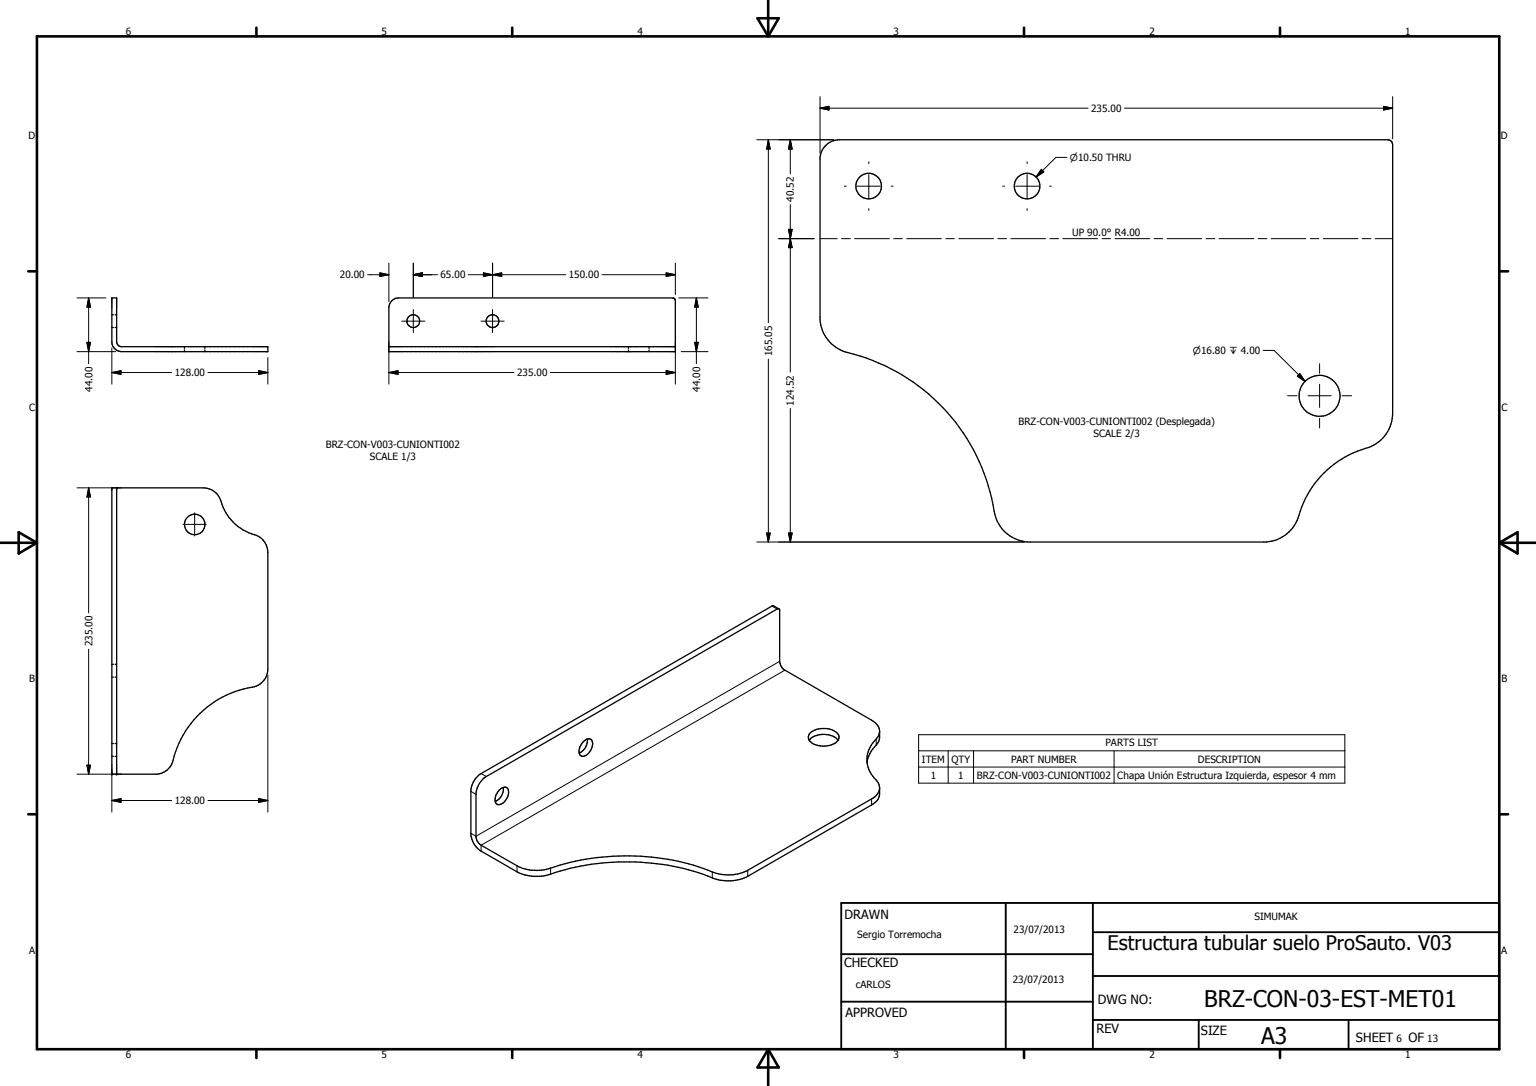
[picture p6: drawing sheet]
<svg xmlns="http://www.w3.org/2000/svg" width="420mm" height="297mm" viewBox="0 0 420 297" stroke-linecap="round" stroke-linejoin="round" font-family="sans-serif">
<g fill="none" stroke="#000" stroke-width=".35">
<path d="M225.7 40a5.3 5.3 0 0 1 3.9-1.8l150.5 .2 .6 .4 .2 .8v73.4a10.2 10.2 0 0 1-8.4 10 27.3 27.3 0 0 0-17.7 19.4 10 10 0 0 1-8.4 5.9h-65.3a10.3 10.3 0 0 1-9.5-10.2 53.8 53.8 0 0 0-41.1-42.1 10 10 0 0 1-6.2-8.5v-44.5l.4-1.6zM30.6 81.5h1.3v12l.3 .7 .6 .5 40.5 .1v1.4h-40a2.73 2.73 0 0 1-2.7-2.7zM30.6 89.6h.4M30.6 86.1h.4M31.5 89.6h.4M31.5 86.1h.4M50.4 94.8v.5M50.4 95.7v.5M56 94.8v.5M56 95.7v.5M106.4 94.8h78.3M107 82.4a2.48 2.48 0 0 1 2-.9h75.1l.3 .1 .3 .6v14h-78.3v-12l.2-1.1z"/>
<path d="M171.9 94.8v.5M171.9 95.7v.5M177.5 94.8v.5M177.5 95.7v.5M30.6 133.4h25a5.2 5.2 0 0 1 5.1 4.5 13.4 13.4 0 0 0 9.4 8.5 5.1 5.1 0 0 1 3.2 4.7v31.9a5.3 5.3 0 0 1-5.5 5.2 27 27 0 0 0-20.8 20.7 5.1 5.1 0 0 1-4 2.9h-12.4zM31.9 133.4v78.4M213 166.5l.3 .3v14.1a3 3 0 0 0 1.4 2.4l23.7 13.7a3.7 3.7 0 0 1 2.2 3M213 166.5l-.4 .1-79.6 45.8a6.2 6.2 0 0 0-2.8 4.5v12.1l.3 1 1.1 1.2 9.8 5.6a11.6 11.6 0 0 0 9.2 .6 65.4 65.4 0 0 1 45.4 1.5 12.4 12.4 0 0 0 8.5-.9l33.9-19.5a3.2 3.2 0 0 0 2.2-2.6 3.2 3.2 0 0 0-1.4-3 7.4 7.4 0 0 1 .5-10.8l.7-1 .2-1.1M213.1 166.5l-1.6-.8h-.2l-79.7 45.9a6.4 6.4 0 0 0-2.8 4.5v12.2a6.1 6.1 0 0 0 2.8 4.5l9.8 5.7a12.4 12.4 0 0 0 10.5 .1 66.7 66.7 0 0 1 44.7 2.1 12.1 12.1 0 0 0 7.9-1l33.9-19.5a3.5 3.5 0 0 0 2.2-3.1v-1.6M30.6 185.2h.4M30.6 181.7h.4M31.5 185.2h.4"/>
<path d="M31.5 181.7h.4M30.6 206.9h.4M30.6 203.4h.4M31.5 206.9h.4M31.5 203.4h.4M136.6 216.1a1.44 1.44 0 0 1 2.4-.3 3.5 3.5 0 0 1-2.7 4.3l-.4-.1a2.82 2.82 0 0 1 .4-3.6zM137.7 215.4a3.7 3.7 0 0 1-2.2 3.8M159.6 202.9a1.33 1.33 0 0 1 1.3-.8 1.33 1.33 0 0 1 1.2 1 3.6 3.6 0 0 1-2.8 3.8l-.2-.1a1.88 1.88 0 0 1-.4-2.7zM160.6 202.1a3.9 3.9 0 0 1-2.2 3.9M221.3 202.5a5.8 5.8 0 0 1 6.5-1.2l.7 .4 .8 .8M221.6 200.4a5.9 5.9 0 0 1 7.6 .4 1.8 1.8 0 0 1-1 2.6 5.7 5.7 0 0 1-6.9-1l-.2-.9zM240.6 200a4.8 4.8 0 0 1-1.9 4.9l-1.3 2.4-.2 1.3"/>
<circle cx="237.6" cy="50.9" r="3.5"/>
<circle cx="280.9" cy="50.9" r="3.5"/>
<circle cx="113.1" cy="87.8" r="1.75"/>
<circle cx="134.7" cy="87.8" r="1.75"/>
<circle cx="360.9" cy="108.3" r="5.6"/>
<circle cx="53.3" cy="143.5" r="2.81"/>
</g>
<g fill="#000">
<circle cx="30.6" cy="211.8" r=".18"/>
<circle cx="31.9" cy="211.8" r=".18"/>
</g>
<g fill="none" stroke="#000" stroke-width=".27">
<path d="M207 38.2h21M210.2 38.2l.5 2.6h-1zM210.2 38.2v50.1M216.2 38.2l.5 2.6h-1zM216.2 38.2v9.3M224.3 29.6l2.5-.5v1zM224.3 29.6h73.3M224.3 26.4v15.6M307.6 29.6h73.3M378.4 29.1l2.5 .5-2.5 .5zM380.9 26.4v11.6M216.2 56v45.8"/>
<path d="M231 50.9h.5M234.5 50.9h6.3M237.6 44.2v.5M237.6 47.8v6.3M237.6 57.1v.5M243.8 50.9h.5M274.3 50.9h.5M277.8 50.9h6.3M281 44.2v.5M281 47.8v6.3M281 57.1v.5M284.8 46.3l.7 .7-2.1 1.4z"/>
<path d="M287.1 50.9h.5M291.8 43.1h-3l-5.4 5.3M100.6 75.1h5.8M103.9 74.6l2.5 .5-2.5 .5zM106.4 72v10.5M113.1 75.1l2.5-.5v1zM113.1 72v9.3M113.1 75.1h6.6M128.1 75.1h26.7M132.2 74.6l2.5 .5-2.5 .5zM134.7 75.1l2.5-.5v1zM134.7 72v9.3"/>
<path d="M164.7 75.1h20M182.2 74.6l2.5 .5-2.5 .5zM184.7 72v8.6M213 65.3h9.7M215.7 62.7h1l-.5 2.6zM216.2 65.3l.5 2.4h-1zM224.3 65.3h4.7M230.2 65.3h2.4M233.8 65.3h9.5M244.5 65.3h2.3M248 65.3h9.5M258.7 65.3h2.4"/>
<path d="M262.3 65.3h9.5M273 65.3h2.3M276.5 65.3h9.5M287.2 65.3h2.4M290.7 65.3h9.6M301.4 65.3h2.4M305 65.3h9.5M315.7 65.3h2.3M319.2 65.3h9.5M329.9 65.3h2.4M333.4 65.3h9.6M344.2 65.3h2.3"/>
<path d="M347.7 65.3h9.5M358.4 65.3h2.4M362 65.3h9.5M372.6 65.3h2.4M376.2 65.3h4.7M21.1 81.5h7.9M21.1 96.2h10.6M23.8 93.6h1l-.6 2.6zM24.2 81.5l.6 2.5h-1zM24.2 81.5v18M30.6 95.1v10M73.3 97.8v7.3"/>
<path d="M106.4 95.1v10M109.9 87.8h6.3M113.1 84.7v6.3M131.6 87.8h6.3M134.7 84.7v6.3M184.7 95.1v10M185.7 81.5h8M186.3 96.2h7.4M190 93.6h1l-.5 2.6zM190.5 81.5l.5 2.5h-1zM190.5 81.5v18M210.2 98.2v50.1"/>
<path d="M345.5 95.8h3l8.5 8.5M361 99.5v2.6M30.6 101.9l2.5-.5v1zM30.6 101.9h16.3M56.9 101.9h16.4M70.8 101.4l2.5 .5-2.5 .5zM106.4 101.9l2.5-.5v1zM106.4 101.9h34.2M150.5 101.9h34.2M182.2 101.4l2.5 .5-2.5 .5zM216.2 111.7v36.6M352.2 108.2h2.6"/>
<path d="M355.5 102.2l1.5 2.1-2.1-1.4zM357.8 108.2h6.3M361 105.1v6.3M361 114.4v2.7M367.1 108.2h2.6M21.1 133.4h10.6M24.2 133.4l.6 2.5h-1zM24.2 133.4v34.2M50.1 143.4h6.3M53.2 140.3v6.3M207 148.3h73.2M209.7 145.8h1l-.5 2.5z"/>
<path d="M215.7 145.8h1l-.5 2.5zM24.2 177.6v34.2M211.1 165.8l1.5 .8M73.3 184.6v37.5M213.3 180.9l-83.1 47.8-1.4-.8M214.7 183.3l-83.1 47.9v1.6M21.1 211.8h10.6M23.8 209.3h1l-.6 2.5zM30.6 218.9l2.5-.5v1.1zM30.6 210.7v11.4M30.6 218.9h16.3M56.9 218.9h16.4"/>
<path d="M70.8 218.4l2.5 .5-2.5 .6zM128.8 216.5l1.4 .8M131.6 211.6l1.4 .8M238.4 218.5v1.7M239.7 202.1v1.7M251.3 201h116.6v13.2h-116.6zM251.3 205.4h116.6M251.3 209.8h116.6M259.4 205.4v8.8M266.3 205.4v8.8M304.7 205.4v8.8M141.4 236.8v1.7"/>
<path d="M150.6 237.4v1.7M194.8 238.5v1.6M204.5 238v1.7"/>
</g>
<g fill="none" stroke="#000" stroke-width=".71">
<path d="M10.1 9.9h400v277.1h-400zM70.1 7.6v2.3M140.1 7.6v2.3M207.2 5h5.8l-2.9 4.9zM210.1 0v9.9M280.1 7.6v2.3M350.1 7.6v2.3M7.7 74.2h2.4M410.1 74.2h2.4M.1 148.5h10M5.1 145.6l5 2.9-5 2.9zM410.1 148.5h10"/>
<path d="M410.1 148.5l5-2.9v5.8zM7.7 222.7h2.4M410.1 222.7h2.4M70.1 287v2.4M140.1 287v2.4M210.1 287v10M210.1 287l2.9 5h-5.8zM280.1 287v2.4M350.1 287v2.4"/>
</g>
<path d="M230.1 247h180v40h-180zM275.1 247v40M298.9 255h111.2M298.9 247v40M230.1 274h68.8M230.1 261h68.8M298.9 279h111.2M298.9 267h111.2M327.9 279v8M368.9 279v8" fill="none" stroke="#000" stroke-width=".51"/>
<g fill="#000">
<path d="M224.3 29.6l2.5-.5v1zM378.4 29.1l2.5 .5-2.5 .5zM210.2 38.2l.5 2.6h-1zM216.2 38.2l.5 2.6h-1zM284.8 46.3l.7 .7-2.1 1.4zM103.9 74.6l2.5 .5-2.5 .5zM113.1 75.1l2.5-.5v1zM132.2 74.6l2.5 .5-2.5 .5zM134.7 75.1l2.5-.5v1zM182.2 74.6l2.5 .5-2.5 .5zM215.7 62.7h1l-.5 2.6zM216.2 65.3l.5 2.4h-1z"/>
<path d="M23.8 93.6h1l-.6 2.6zM24.2 81.5l.6 2.5h-1zM190 93.6h1l-.5 2.6zM190.5 81.5l.5 2.5h-1zM30.6 101.9l2.5-.5v1zM70.8 101.4l2.5 .5-2.5 .5zM106.4 101.9l2.5-.5v1zM182.2 101.4l2.5 .5-2.5 .5zM355.5 102.2l1.5 2.1-2.1-1.4zM24.2 133.4l.6 2.5h-1zM209.7 145.8h1l-.5 2.5zM215.7 145.8h1l-.5 2.5z"/>
<path d="M23.8 209.3h1l-.6 2.5zM30.6 218.9l2.5-.5v1.1zM70.8 218.4l2.5 .5-2.5 .6z"/>
</g>
<g font-size="6.3">
<text x="329.4" y="275.4">BRZ-CON-03-EST-MET01</text>
<text x="345" y="285.6">A3</text>
</g>
<text font-size="5.5" x="303" y="259.8">Estructura tubular suelo ProSauto. V03</text>
<g font-size="3.5">
<text x="231" y="251.5">DRAWN</text>
<text x="230.9" y="264.6">CHECKED</text>
<text x="300.3" y="274.5">DWG NO:</text>
<text x="231.3" y="278.3">APPROVED</text>
<text x="299.9" y="282.6">REV</text>
<text x="328.5" y="283.1">SIZE</text>
<text x="370.9" y="285.1">SHEET</text>
<text x="385.3" y="285.1">OF</text>
</g>
<g font-size="2.7">
<text x="34.4" y="9.6">6</text>
<text x="104.4" y="9.6">5</text>
<text x="174.4" y="9.6">4</text>
<text x="244.4" y="9.6">3</text>
<text x="314.4" y="9.6">2</text>
<text x="384.4" y="9.6">1</text>
<text x="298.4" y="30.6">235.00</text>
<text x="7.8" y="38.1">D</text>
<text x="410.6" y="38.1">D</text>
<text x="217.2" y="55.2" transform="rotate(-90 217.2 55.2)">40.52</text>
<text x="293.3" y="64.4">UP 90.0° R4.00</text>
<text x="93" y="76.2">20.00</text>
<text x="120.5" y="76.2">65.00</text>
<text x="155.6" y="76.2">150.00</text>
<text x="211.2" y="97.5" transform="rotate(-90 211.2 97.5)">165.05</text>
<text x="25.3" y="107.1" transform="rotate(-90 25.3 107.1)">44.00</text>
<text x="47.8" y="103">128.00</text>
<text x="141.4" y="103">235.00</text>
<text x="191.5" y="107.1" transform="rotate(-90 191.5 107.1)">44.00</text>
<text x="7.9" y="112.4">C</text>
<text x="217.2" y="111" transform="rotate(-90 217.2 111)">124.52</text>
<text x="410.7" y="112.4">C</text>
<text x="278.6" y="116.2">BRZ-CON-V003-CUNIONTI002 (Desplegada)</text>
<text x="299.2" y="119.5">SCALE 2/3</text>
<text x="89.1" y="122.5">BRZ-CON-V003-CUNIONTI002</text>
<text x="101.2" y="125.7">SCALE 1/3</text>
<text x="25.3" y="176.8" transform="rotate(-90 25.3 176.8)">235.00</text>
<text x="7.9" y="186.6">B</text>
<text x="410.7" y="186.6">B</text>
<text x="252.2" y="208.6">ITEM</text>
<text x="260.3" y="208.6">QTY</text>
<text x="276.6" y="208.6">PART NUMBER</text>
<text x="302.4" y="204.2">PARTS LIST</text>
<text x="327.7" y="208.6">DESCRIPTION</text>
<text x="254.6" y="213">1</text>
<text x="262.1" y="213">1</text>
<text x="267.2" y="213">BRZ-CON-V003-CUNIONTI002</text>
<text x="305.6" y="213.1">Chapa Unión Estructura Izquierda, espesor 4 mm</text>
<text x="47.8" y="220">128.00</text>
<text x="343.1" y="251.8">SIMUMAK</text>
<text x="234.5" y="256.6">Sergio Torremocha</text>
<text x="277.2" y="255.3">23/07/2013</text>
<text x="7.9" y="260.9">A</text>
<text x="410.7" y="260.9">A</text>
<text x="277" y="268.7">23/07/2013</text>
<text x="234.1" y="270.3">cARLOS</text>
<text x="382" y="285.1">6</text>
<text x="390.4" y="285.1">13</text>
<text x="34.4" y="289.4">6</text>
<text x="104.4" y="289.4">5</text>
<text x="174.4" y="289.4">4</text>
<text x="244.4" y="289.4">3</text>
<text x="314.4" y="289.4">2</text>
<text x="384.4" y="289.4">1</text>
</g>
<g font-size="2.6">
<text x="292.6" y="44.1">n10.50 THRU</text>
<text x="326.3" y="96.9">n16.80 x 4.00</text>
</g>
</svg>
